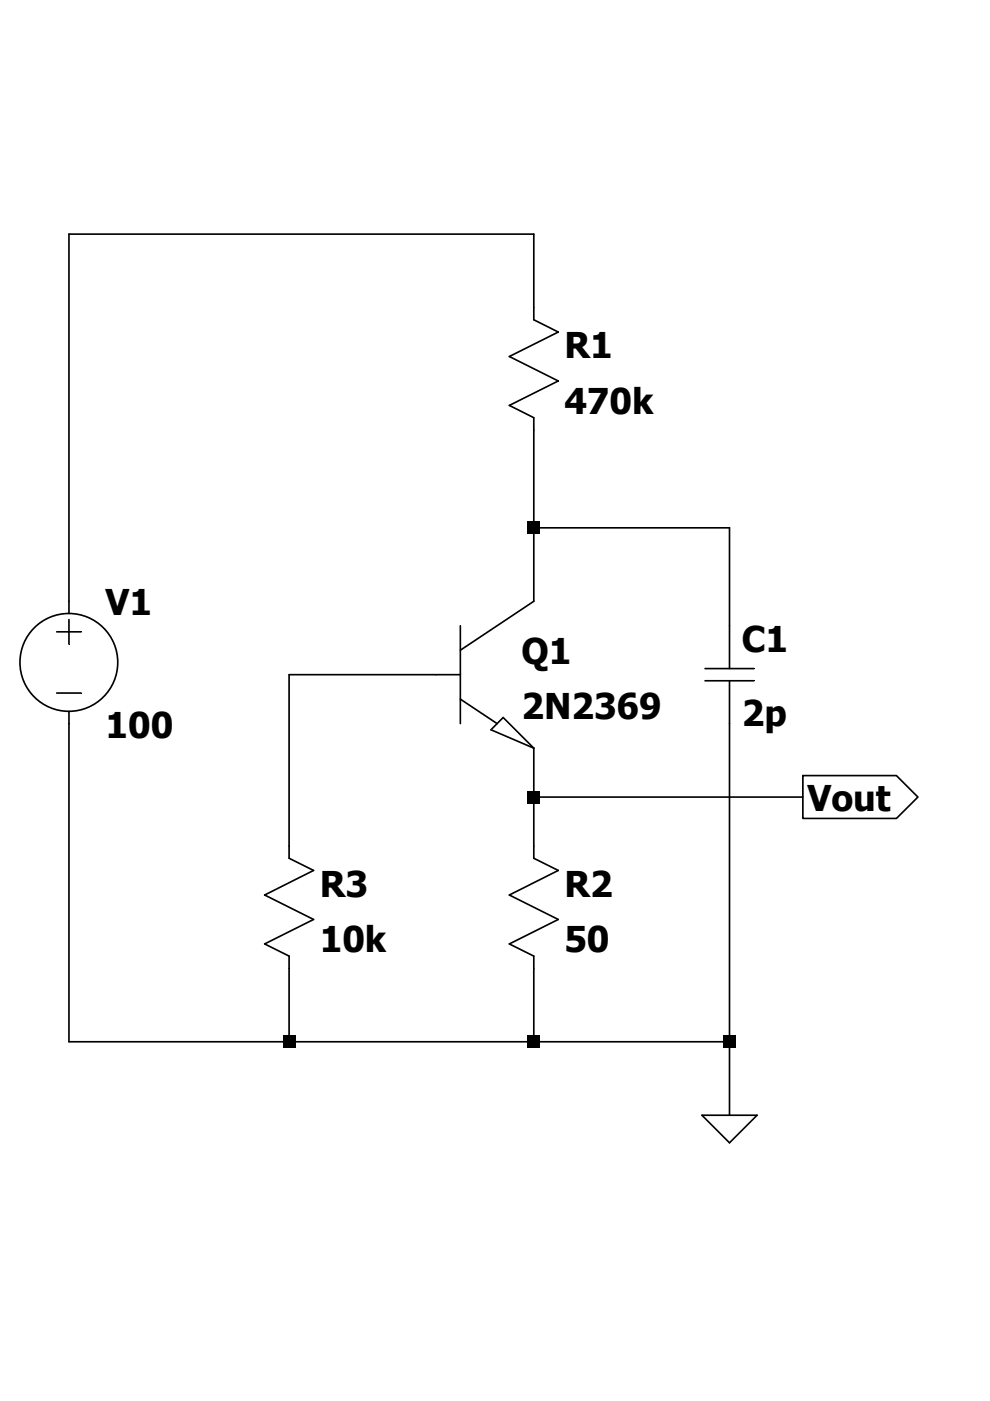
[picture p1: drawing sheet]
Version 4
SHEET 1 1400 1076
WIRE 128 -256 -176 -256
WIRE 128 -208 128 -256
WIRE 128 -64 128 -128
WIRE 256 -64 128 -64
WIRE -176 -16 -176 -256
WIRE 128 -16 128 -64
WIRE 256 0 256 -64
WIRE 64 32 -32 32
WIRE 128 112 128 80
WIRE 304 112 128 112
WIRE -32 144 -32 32
WIRE 128 144 128 112
WIRE -176 272 -176 64
WIRE -32 272 -32 224
WIRE -32 272 -176 272
WIRE 128 272 128 224
WIRE 128 272 -32 272
WIRE 256 272 256 64
WIRE 256 272 128 272
WIRE 256 320 256 272
FLAG 304 112 Vout
IOPIN 304 112 Out
FLAG 256 320 0
SYMBOL npn 64 -16 R0
SYMATTR InstName Q1
SYMATTR Value 2N2369
SYMBOL res 112 -224 R0
SYMATTR InstName R1
SYMATTR Value 470k
SYMBOL voltage -176 -32 R0
WINDOW 123 0 0 Left 0
WINDOW 39 0 0 Left 0
SYMATTR InstName V1
SYMATTR Value 100
SYMBOL res 112 128 R0
SYMATTR InstName R2
SYMATTR Value 50
SYMBOL res -48 128 R0
SYMATTR InstName R3
SYMATTR Value 10k
SYMBOL cap 240 0 R0
SYMATTR InstName C1
SYMATTR Value 2p
TEXT 40 320 Left 2 !.tran 10m
